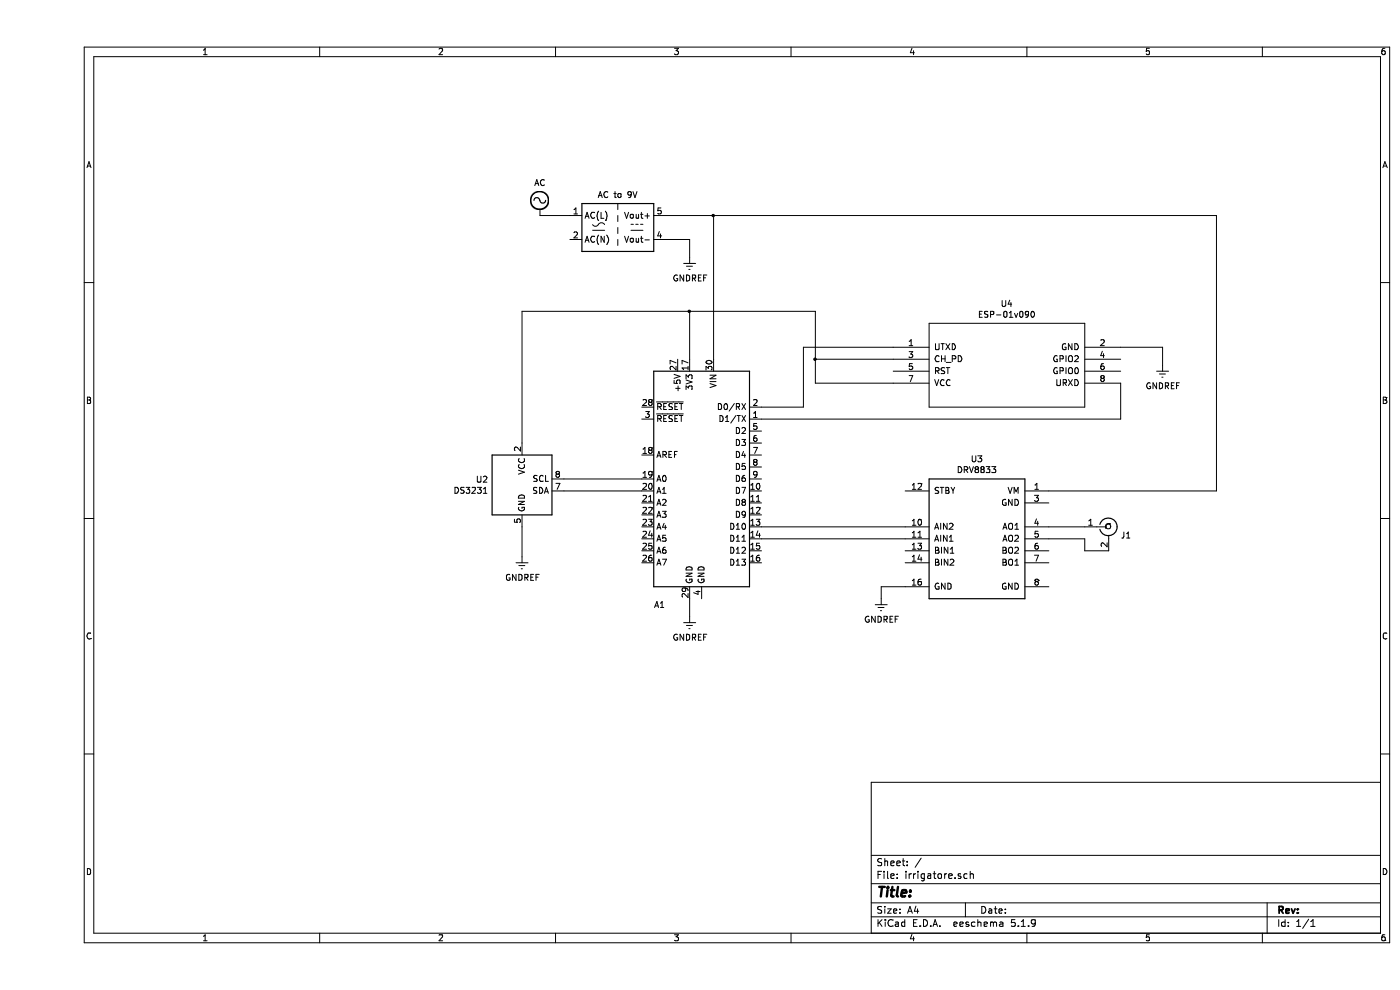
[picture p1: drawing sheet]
EESchema Schematic File Version 4
EELAYER 30 0
EELAYER END
$Descr A4 11693 8268
encoding utf-8
Sheet 1 1
Title ""
Date ""
Rev ""
Comp ""
Comment1 ""
Comment2 ""
Comment3 ""
Comment4 ""
$EndDescr
Wire Wire Line
	8450 4100 9850 4100
Wire Wire Line
	4200 1800 4450 1800
Wire Wire Line
	5450 2000 5450 2150
Wire Wire Line
	5250 2000 5450 2000
$Comp
L power:GNDREF #PWR05
U 1 1
P 9400 3050
F 0 "#PWR05" H 9400 2800 50  0001 C CNN
F 1 "GNDREF" H 9405 2877 50  0000 C CNN
F 2 "" H 9400 3050 50  0001 C CNN
F 3 "" H 9400 3050 50  0001 C CNN
	1    9400 3050
	1    0    0    -1  
$EndComp
$Comp
L power:GNDREF #PWR02
U 1 1
P 5450 2150
F 0 "#PWR02" H 5450 1900 50  0001 C CNN
F 1 "GNDREF" H 5455 1977 50  0000 C CNN
F 2 "" H 5450 2150 50  0001 C CNN
F 3 "" H 5450 2150 50  0001 C CNN
	1    5450 2150
	1    0    0    -1  
$EndComp
Wire Wire Line
	9400 2900 9400 3050
Wire Wire Line
	9050 2900 9400 2900
Wire Wire Line
	6050 4400 7250 4400
Wire Wire Line
	6050 4500 7250 4500
Connection ~ 5450 2600
Connection ~ 6500 3000
Wire Wire Line
	6500 2600 5450 2600
Wire Wire Line
	6500 3000 6500 2600
$Comp
L ESP8266:ESP-01v090 U4
U 1 1
P 8100 3050
F 0 "U4" H 8100 3565 50  0000 C CNN
F 1 "ESP-01v090" H 8100 3474 50  0000 C CNN
F 2 "" H 8100 3050 50  0001 C CNN
F 3 "http://l0l.org.uk/2014/12/esp8266-modules-hardware-guide-gotta-catch-em-all/" H 8100 3050 50  0001 C CNN
	1    8100 3050
	1    0    0    -1  
$EndComp
Wire Wire Line
	6400 2900 6400 3400
Wire Wire Line
	6400 2900 7150 2900
Wire Wire Line
	7150 3200 6500 3200
Wire Wire Line
	9050 3200 9050 3500
$Comp
L My~Library:DRV8833 U3
U 1 1
P 7850 4500
F 0 "U3" H 7850 5167 50  0000 C CNN
F 1 "DRV8833" H 7850 5076 50  0000 C CNN
F 2 "" H 8300 4950 50  0001 L CNN
F 3 "" H 7700 5050 50  0001 C CNN
	1    7850 4500
	1    0    0    -1  
$EndComp
Wire Wire Line
	4050 2600 5450 2600
$Comp
L My~Library:DS3231 U2
U 1 1
P 4050 4050
F 0 "U2" H 4330 4096 50  0000 L CNN
F 1 "DS3231" H 4330 4005 50  0000 L CNN
F 2 "" H 4050 3550 50  0001 C CNN
F 3 "http://datasheets.maximintegrated.com/en/ds/DS3231M.pdf" H 4050 3450 50  0001 C CNN
	1    4050 4050
	-1   0    0    -1  
$EndComp
$Comp
L Converter_ACDC:RAC04-09SGA PS1
U 1 1
P 4850 1900
F 0 "PS1" H 4850 2267 50  0001 C CNN
F 1 "AC to 9V" H 4850 2175 50  0000 C CNN
F 2 "" H 4850 1550 50  0001 C CNN
F 3 "" H 4750 2200 50  0001 C CNN
	1    4850 1900
	1    0    0    -1  
$EndComp
Wire Wire Line
	8450 4400 8750 4400
Wire Wire Line
	8450 4500 8750 4500
Wire Wire Line
	7050 4900 7250 4900
Wire Wire Line
	7050 5000 7050 4900
$Comp
L power:GNDREF #PWR04
U 1 1
P 7050 5000
F 0 "#PWR04" H 7050 4750 50  0001 C CNN
F 1 "GNDREF" H 7055 4827 50  0000 C CNN
F 2 "" H 7050 5000 50  0001 C CNN
F 3 "" H 7050 5000 50  0001 C CNN
	1    7050 5000
	1    0    0    -1  
$EndComp
Wire Wire Line
	5450 5000 5450 5150
$Comp
L power:GNDREF #PWR03
U 1 1
P 5450 5150
F 0 "#PWR03" H 5450 4900 50  0001 C CNN
F 1 "GNDREF" H 5455 4977 50  0000 C CNN
F 2 "" H 5450 5150 50  0001 C CNN
F 3 "" H 5450 5150 50  0001 C CNN
	1    5450 5150
	1    0    0    -1  
$EndComp
Wire Wire Line
	4050 4400 4050 4650
$Comp
L power:GNDREF #PWR01
U 1 1
P 4050 4650
F 0 "#PWR01" H 4050 4400 50  0001 C CNN
F 1 "GNDREF" H 4055 4477 50  0000 C CNN
F 2 "" H 4050 4650 50  0001 C CNN
F 3 "" H 4050 4650 50  0001 C CNN
	1    4050 4650
	1    0    0    -1  
$EndComp
Wire Wire Line
	4050 3700 4050 2600
Wire Wire Line
	4400 4100 5050 4100
Wire Wire Line
	4400 4000 5050 4000
Wire Wire Line
	9050 3500 6050 3500
Wire Wire Line
	5450 3000 5450 2600
Wire Wire Line
	6050 3400 6400 3400
$Comp
L MCU_Module:Arduino_Nano_v2.x A1
U 1 1
P 5550 4000
F 0 "A1" H 5900 2950 50  0000 C CNN
F 1 "Arduino_Nano_v2.x" H 5550 2820 50  0001 C CNN
F 2 "Module:Arduino_Nano" H 5550 4000 50  0001 C CIN
F 3 "https://www.arduino.cc/en/uploads/Main/ArduinoNanoManual23.pdf" H 5550 4000 50  0001 C CNN
	1    5550 4000
	-1   0    0    -1  
$EndComp
$Comp
L Connector:Conn_Coaxial J1
U 1 1
P 8950 4400
F 0 "J1" H 9050 4329 50  0000 L CNN
F 1 "Conn_Coaxial" H 9050 4284 50  0001 L CNN
F 2 "" H 8950 4400 50  0001 C CNN
F 3 " ~" H 8950 4400 50  0001 C CNN
	1    8950 4400
	1    0    0    -1  
$EndComp
Wire Wire Line
	8750 4500 8750 4600
Wire Wire Line
	8750 4600 8950 4600
$Comp
L power:AC #PWR0101
U 1 1
P 4200 1800
F 0 "#PWR0101" H 4200 1700 50  0001 C CNN
F 1 "AC" H 4200 2075 50  0000 C CNN
F 2 "" H 4200 1800 50  0001 C CNN
F 3 "" H 4200 1800 50  0001 C CNN
	1    4200 1800
	1    0    0    -1  
$EndComp
Wire Wire Line
	5250 1800 5650 1800
Wire Wire Line
	5650 1800 5650 3000
Wire Wire Line
	5650 1800 9850 1800
Connection ~ 5650 1800
Wire Wire Line
	9850 1800 9850 4100
Wire Wire Line
	6500 3000 7150 3000
Wire Wire Line
	6500 3000 6500 3200
$EndSCHEMATC
